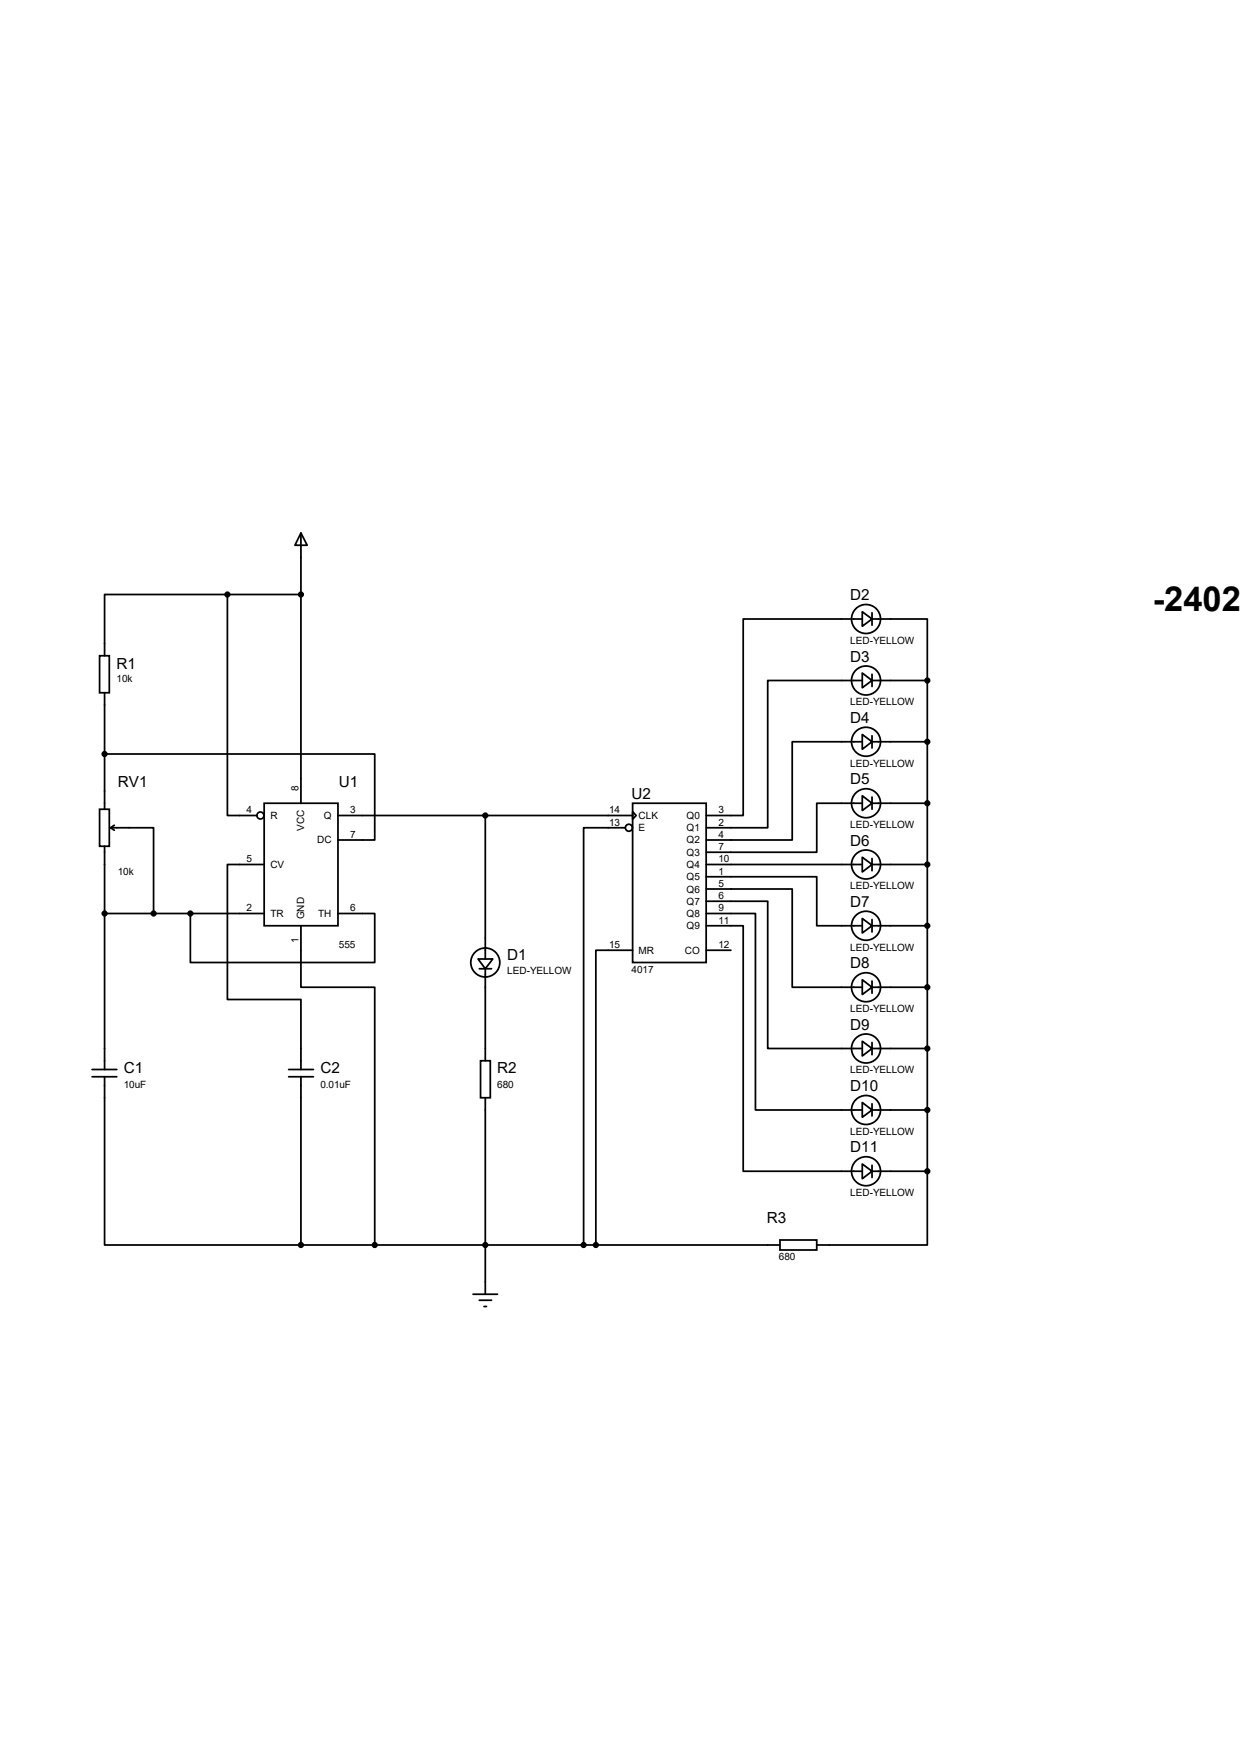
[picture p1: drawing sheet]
<svg xmlns="http://www.w3.org/2000/svg" width="210mm" height="297mm" viewBox="0 0 210 297" stroke-linecap="round" stroke-linejoin="round" font-family="sans-serif">
<g fill="none" stroke="#000" stroke-width=".3">
<path d="M50.9 90.3l1.1 2h-2.1zM50.9 90.3v45.7M16.8 111h1.7v6.3h-1.7zM17.7 117.3v19.7M38.5 100.7h-20.8v10.3M38.5 100.7v37.4h5M38.5 100.7h12.4M145.9 103.6l1.7 1.2-1.7 1.2zM145.9 114l1.7 1.2-1.7 1.3zM145.9 104.8h-20.1v33.3h-6.3M145.9 115.2h-16v25h-10.4M147.6 104.8h9.3v10.4"/>
<path d="M147.6 115.2h9.3M147.6 103.8v2.1M147.6 114.2v2M156.9 115.2v83.1M16.8 137h1.7v6.3h-1.7zM17.7 127.7h45.7v14.5h-6.2M19.3 139.7l-.6 .5M44.7 136h12.5v20.8h-12.5zM57.2 138.1h49.9M82.1 138.1v24.3M107.1 136h12.4v27h-12.4zM107.1 137.5l.6 .6-.6 .6z"/>
<path d="M145.9 124.4l1.7 1.2-1.7 1.3zM145.9 134.7l1.7 1.3-1.7 1.2zM145.9 125.6h-11.8v16.6h-14.6M145.9 136h-7.7v8.3h-18.7M147.6 136h9.3M147.6 125.6h9.3M147.6 124.6v2.1M147.6 135v2M17.7 143.3v37.8M17.7 154.7h27M18.7 140.2h7.3v14.5M18.7 140.2l.6 .4"/>
<path d="M32.2 154.7v8.3h31.2v-8.3h-6.2M44.7 146.4h-6.2v22.8h12.4v11.9M50.9 156.8v10.4h12.5v43.6M105.8 140.2h-7v70.6M119.5 148.5h18.7v8.3h7.7M119.5 150.5h14.6v16.7h11.8M119.5 152.6h10.4v24.9h16M119.5 154.7h8.3v33.3h18.1M119.5 156.8h6.3v41.5h20.1M119.5 146.4h26.4M145.9 145.2l1.7 1.2-1.7 1.3zM145.9 155.5l1.7 1.3-1.7 1.2z"/>
<path d="M147.6 146.4h9.3M147.6 156.8h9.3M147.6 145.4v2M147.6 155.7v2.1M80.9 162.4h2.5l-1.3 1.6zM81.1 164h2.1M81.3 179.6h1.7v6.3h-1.7zM82.1 164v15.6M107.1 160.9h-6.3v49.9M119.5 160.9h4.2M145.9 165.9l1.7 1.3-1.7 1.2zM145.9 176.3l1.7 1.2-1.7 1.3z"/>
<path d="M147.6 177.5h9.3M147.6 167.2h9.3M147.6 166.1v2.1M147.6 176.5v2.1M15.6 182.3h4.2M15.6 181.1h4.2M17.7 182.3v28.5h33.2M48.9 182.3h4.1M48.9 181.1h4.1M50.9 182.3v28.5M82.1 185.9v33.3M145.9 186.7l1.7 1.3-1.7 1.2z"/>
<path d="M145.9 197.1l1.7 1.2-1.7 1.3zM147.6 188h9.3M147.6 198.3h9.3M147.6 186.9v2.1M147.6 197.3v2.1M156.9 198.3v12.5h-18.7M50.9 210.8h81.1M80.1 219.2h4.1M132 210h6.2v1.7h-6.2zM81.1 220.2h2.1M81.9 221.2h.4"/>
<circle cx="146.6" cy="104.8" r="2.46"/>
<circle cx="146.6" cy="115.2" r="2.46"/>
<circle cx="44.1" cy="138.1" r=".59"/>
<circle cx="146.6" cy="136" r="2.46"/>
<circle cx="146.6" cy="125.6" r="2.46"/>
<circle cx="106.4" cy="140.2" r=".59"/>
<circle cx="146.6" cy="156.8" r="2.46"/>
<circle cx="146.6" cy="146.4" r="2.46"/>
<circle cx="82.1" cy="163" r="2.46"/>
<circle cx="146.6" cy="177.5" r="2.46"/>
<circle cx="146.6" cy="167.2" r="2.46"/>
<circle cx="146.6" cy="188" r="2.46"/>
<circle cx="146.6" cy="198.3" r="2.46"/>
</g>
<g fill="#000" stroke="#000" stroke-width=".3">
<circle cx="38.5" cy="100.7" r=".38"/>
<circle cx="50.9" cy="100.7" r=".38"/>
<circle cx="156.9" cy="115.2" r=".38"/>
<circle cx="17.7" cy="127.7" r=".38"/>
<circle cx="82.1" cy="138.1" r=".38"/>
<circle cx="156.9" cy="125.6" r=".38"/>
<circle cx="156.9" cy="136" r=".38"/>
<circle cx="17.7" cy="154.7" r=".38"/>
<circle cx="26" cy="154.7" r=".38"/>
<circle cx="32.2" cy="154.7" r=".38"/>
<circle cx="156.9" cy="156.8" r=".38"/>
<circle cx="156.9" cy="146.4" r=".38"/>
<circle cx="156.9" cy="167.2" r=".38"/>
<circle cx="156.9" cy="177.5" r=".38"/>
<circle cx="156.9" cy="198.3" r=".38"/>
<circle cx="156.9" cy="188" r=".38"/>
<circle cx="50.9" cy="210.8" r=".38"/>
<circle cx="63.4" cy="210.8" r=".38"/>
<circle cx="82.1" cy="210.8" r=".38"/>
<circle cx="98.8" cy="210.8" r=".38"/>
<circle cx="100.8" cy="210.8" r=".38"/>
</g>
<text font-size="5.8" x="195.1" y="103.4">-24020</text>
<g font-size="2.6">
<text x="143.9" y="101.6">D2</text>
<text x="19.7" y="113.2">R1</text>
<text x="143.9" y="112">D3</text>
<text x="143.9" y="122.4">D4</text>
<text x="19.9" y="133.2">RV1</text>
<text x="57.4" y="133.2">U1</text>
<text x="106.9" y="135.3">U2</text>
<text x="143.9" y="132.8">D5</text>
<text x="143.9" y="143.2">D6</text>
<text x="143.9" y="153.5">D7</text>
<text x="85.9" y="162.6">D1</text>
<text x="143.9" y="164">D8</text>
<text x="143.9" y="174.3">D9</text>
<text x="21" y="181.8">C1</text>
<text x="54.2" y="181.8">C2</text>
<text x="84.2" y="181.8">R2</text>
<text x="143.9" y="184.7">D10</text>
<text x="143.9" y="195.1">D11</text>
<text x="129.8" y="207.2">R3</text>
</g>
<g font-size="1.7">
<text x="143.9" y="109.1">LED-YELLOW</text>
<text x="19.7" y="115.6">10k</text>
<text x="143.9" y="119.4">LED-YELLOW</text>
<text x="143.9" y="129.8">LED-YELLOW</text>
<text x="41.7" y="137.8">4</text>
<text x="50.5" y="133.9" transform="rotate(-90 50.5 133.9)">8</text>
<text x="59.3" y="137.8">3</text>
<text x="103.1" y="137.8">14</text>
<text x="121.6" y="137.8">3</text>
<text x="45.8" y="138.7">R</text>
<text x="51.5" y="140.6" transform="rotate(-90 51.5 140.6)">VCC</text>
<text x="53.7" y="142.8">DC</text>
<text x="54.8" y="138.7">Q</text>
<text x="59.3" y="141.9">7</text>
<text x="103.1" y="139.8">13</text>
<text x="108.1" y="138.7">CLK</text>
<text x="108.1" y="140.8">E</text>
<text x="116.2" y="138.7">Q0</text>
<text x="116.2" y="140.8">Q1</text>
<text x="116.2" y="142.8">Q2</text>
<text x="121.6" y="139.8">2</text>
<text x="121.6" y="141.9">4</text>
<text x="121.6" y="144">7</text>
<text x="143.9" y="140.3">LED-YELLOW</text>
<text x="19.9" y="148.1">10k</text>
<text x="41.7" y="146.1">5</text>
<text x="45.8" y="147">CV</text>
<text x="116.2" y="144.9">Q3</text>
<text x="116.2" y="147">Q4</text>
<text x="116.2" y="149.1">Q5</text>
<text x="121.6" y="146.1">10</text>
<text x="121.6" y="148.1">1</text>
<text x="41.7" y="154.3">2</text>
<text x="45.8" y="155.3">TR</text>
<text x="51.5" y="155.7" transform="rotate(-90 51.5 155.7)">GND</text>
<text x="53.8" y="155.3">TH</text>
<text x="59.3" y="154.3">6</text>
<text x="116.2" y="151.1">Q6</text>
<text x="116.2" y="153.2">Q7</text>
<text x="116.2" y="155.3">Q8</text>
<text x="121.6" y="150.2">5</text>
<text x="121.6" y="152.3">6</text>
<text x="121.6" y="154.3">9</text>
<text x="143.9" y="150.6">LED-YELLOW</text>
<text x="50.5" y="159.8" transform="rotate(-90 50.5 159.8)">1</text>
<text x="57.4" y="160.6">555</text>
<text x="103.1" y="160.6">15</text>
<text x="108.1" y="161.5">MR</text>
<text x="115.9" y="161.5">CO</text>
<text x="116.2" y="157.4">Q9</text>
<text x="121.6" y="160.6">12</text>
<text x="121.6" y="156.4">11</text>
<text x="143.9" y="161">LED-YELLOW</text>
<text x="85.9" y="165">LED-YELLOW</text>
<text x="106.9" y="164.7">4017</text>
<text x="143.9" y="171.4">LED-YELLOW</text>
<text x="21" y="184.2">10uF</text>
<text x="54.2" y="184.2">0.01uF</text>
<text x="84.2" y="184.2">680</text>
<text x="143.9" y="181.8">LED-YELLOW</text>
<text x="143.9" y="192.2">LED-YELLOW</text>
<text x="143.9" y="202.6">LED-YELLOW</text>
<text x="131.8" y="213.4">680</text>
</g>
</svg>
